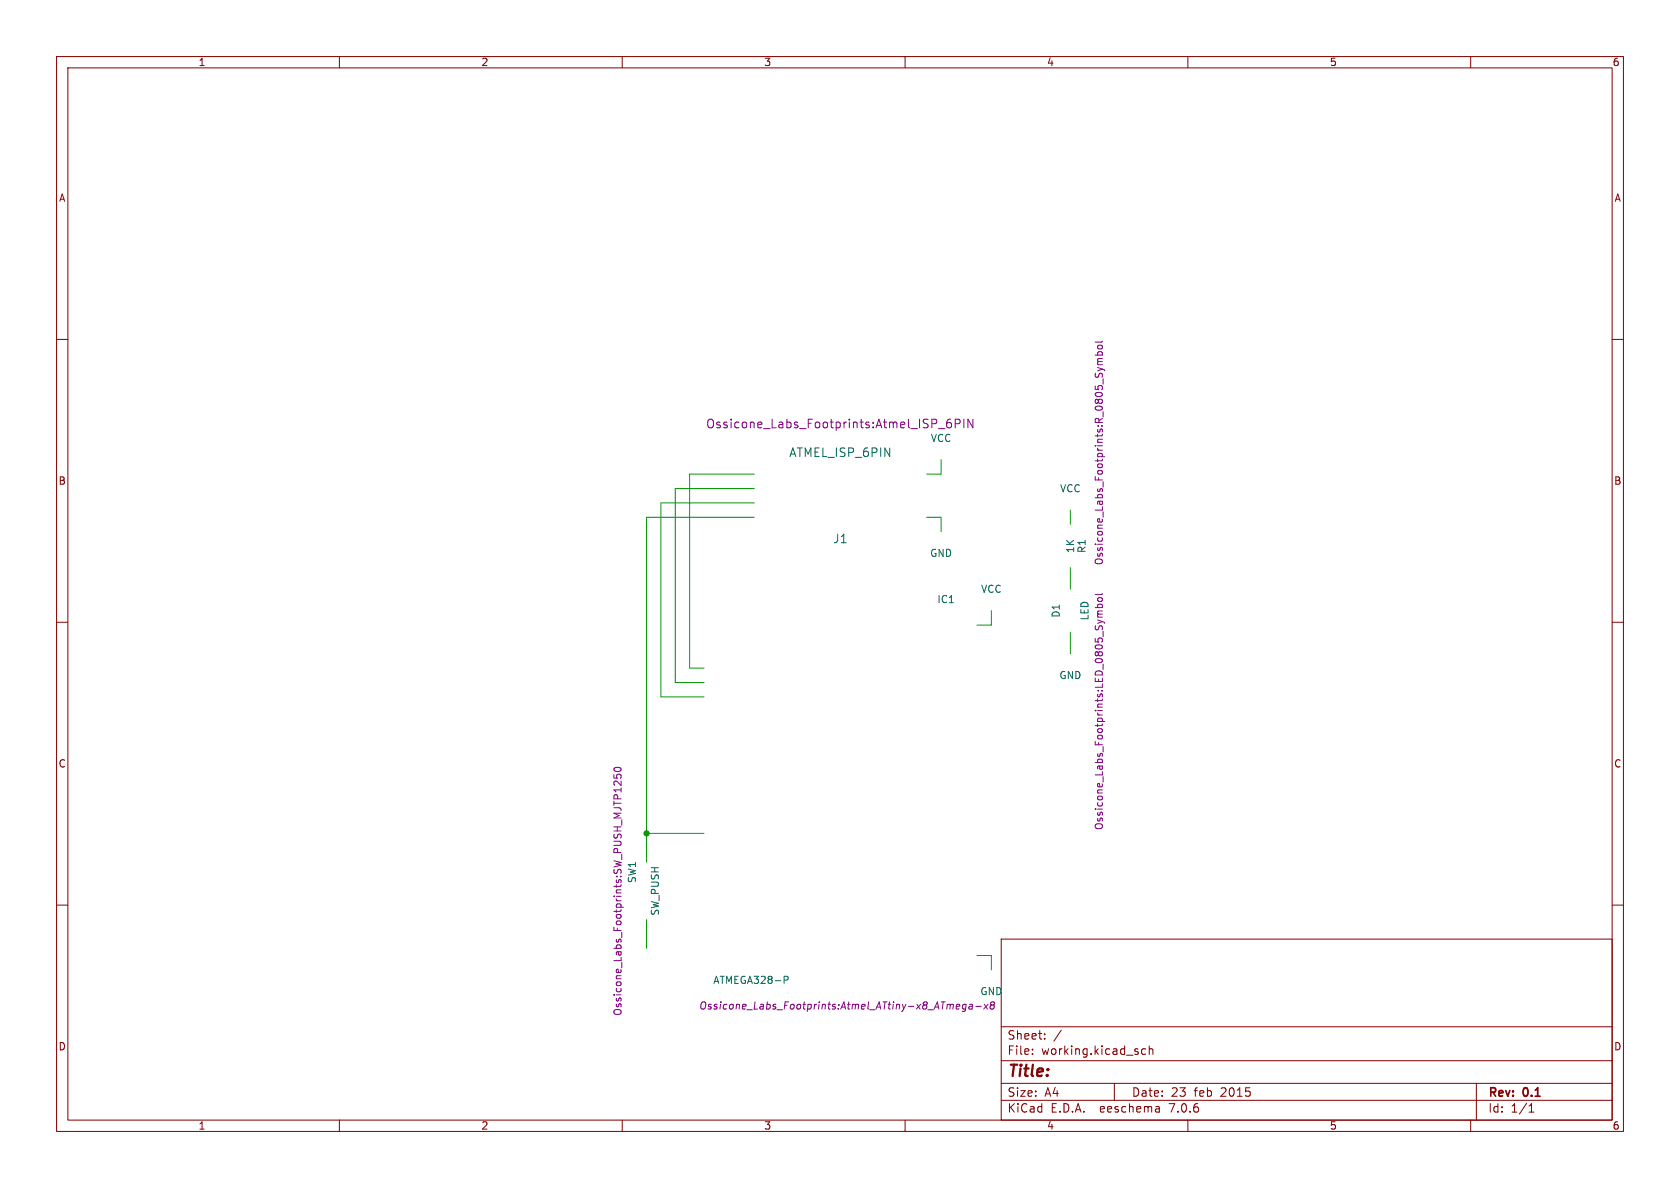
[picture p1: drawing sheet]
(kicad_sch (version 20230121) (generator eeschema)

 (paper "A4")

 (title_block
  (date "23 feb 2015")
  (rev "0.1"))

 (lib_symbols)

 (junction (at 114.3 147.32) (diameter 0) (color 0 0 0 0))

 (wire (pts (xy 114.3 167.64) (xy 114.3 162.56)) (stroke (width 0) (type default)))
 (wire (pts (xy 166.37 93.98) (xy 166.37 91.44)) (stroke (width 0) (type default)))
 (wire (pts (xy 121.92 83.82) (xy 133.35 83.82)) (stroke (width 0) (type default)))
 (wire (pts (xy 124.46 118.11) (xy 121.92 118.11)) (stroke (width 0) (type default)))
 (wire (pts (xy 119.38 120.65) (xy 119.38 86.36)) (stroke (width 0) (type default)))
 (wire (pts (xy 166.37 83.82) (xy 166.37 81.28)) (stroke (width 0) (type default)))
 (wire (pts (xy 175.26 168.91) (xy 172.72 168.91)) (stroke (width 0) (type default)))
 (wire (pts (xy 163.83 83.82) (xy 166.37 83.82)) (stroke (width 0) (type default)))
 (wire (pts (xy 175.26 171.45) (xy 175.26 168.91)) (stroke (width 0) (type default)))
 (wire (pts (xy 116.84 88.9) (xy 133.35 88.9)) (stroke (width 0) (type default)))
 (wire (pts (xy 114.3 91.44) (xy 114.3 147.32)) (stroke (width 0) (type default)))
 (wire (pts (xy 121.92 118.11) (xy 121.92 83.82)) (stroke (width 0) (type default)))
 (wire (pts (xy 189.23 90.17) (xy 189.23 92.71)) (stroke (width 0) (type default)))
 (wire (pts (xy 124.46 147.32) (xy 114.3 147.32)) (stroke (width 0) (type default)))
 (wire (pts (xy 175.26 110.49) (xy 175.26 107.95)) (stroke (width 0) (type default)))
 (wire (pts (xy 189.23 100.33) (xy 189.23 104.14)) (stroke (width 0) (type default)))
 (wire (pts (xy 172.72 110.49) (xy 175.26 110.49)) (stroke (width 0) (type default)))
 (wire (pts (xy 116.84 123.19) (xy 116.84 88.9)) (stroke (width 0) (type default)))
 (wire (pts (xy 166.37 91.44) (xy 163.83 91.44)) (stroke (width 0) (type default)))
 (wire (pts (xy 124.46 120.65) (xy 119.38 120.65)) (stroke (width 0) (type default)))
 (wire (pts (xy 124.46 123.19) (xy 116.84 123.19)) (stroke (width 0) (type default)))
 (wire (pts (xy 114.3 91.44) (xy 133.35 91.44)) (stroke (width 0) (type default)))
 (wire (pts (xy 189.23 111.76) (xy 189.23 115.57)) (stroke (width 0) (type default)))
 (wire (pts (xy 114.3 147.32) (xy 114.3 152.4)) (stroke (width 0) (type default)))
 (wire (pts (xy 119.38 86.36) (xy 133.35 86.36)) (stroke (width 0) (type default)))

 (symbol (lib_id "LED") (at 189.23 107.95 90) (unit 1) (in_bom yes) (on_board yes) (dnp no)
  (property "Reference" "D1" (at 186.69 107.95 0) (effects (font (size 1.27 1.27))))
  (property "Value" "LED" (at 191.77 107.95 0) (effects (font (size 1.27 1.27))))
  (property "Footprint" "Ossicone_Labs_Footprints:LED_0805_Symbol" (at 194.31 125.73 0) (effects (font (size 1.27 1.27))))
  (property "Datasheet" "~" (at 189.23 107.95 0) (effects (font (size 1.27 1.27)))))

 (symbol (lib_id "R") (at 189.23 96.52 0) (unit 1) (in_bom yes) (on_board yes) (dnp no)
  (property "Reference" "R1" (at 191.262 96.52 90) (effects (font (size 1.27 1.27))))
  (property "Value" "1K" (at 189.23 96.52 90) (effects (font (size 1.27 1.27))))
  (property "Footprint" "Ossicone_Labs_Footprints:R_0805_Symbol" (at 194.31 80.01 90) (effects (font (size 1.27 1.27))))
  (property "Datasheet" "~" (at 189.23 96.52 0) (effects (font (size 1.27 1.27)))))

 (symbol (lib_id "SW_Push") (at 114.3 157.48 90) (unit 1) (in_bom yes) (on_board yes) (dnp no)
  (property "Reference" "SW1" (at 111.76 156.21 0) (effects (font (size 1.27 1.27)) (justify left)))
  (property "Value" "SW_PUSH" (at 115.824 157.48 0) (effects (font (size 1.27 1.27))))
  (property "Footprint" "Ossicone_Labs_Footprints:SW_PUSH_MJTP1250" (at 109.22 157.48 0) (effects (font (size 1.27 1.27))))
  (property "Datasheet" "~" (at 109.22 157.48 0) (effects (font (size 1.27 1.27)))))

 (symbol (lib_id "ATMEL_ISP_6PIN") (at 148.59 87.63 0) (unit 1) (in_bom yes) (on_board yes) (dnp no)
  (property "Reference" "J1" (at 148.59 95.25 0) (effects (font (size 1.524 1.524))))
  (property "Value" "ATMEL_ISP_6PIN" (at 148.59 80.01 0) (effects (font (size 1.524 1.524))))
  (property "Footprint" "Ossicone_Labs_Footprints:Atmel_ISP_6PIN" (at 148.59 74.93 0) (effects (font (size 1.524 1.524))))
  (property "Datasheet" "~" (at 148.59 87.63 0) (effects (font (size 1.524 1.524)))))

 (symbol (lib_id "ATMEGA328-P") (at 149.86 138.43 0) (mirror y) (unit 1) (in_bom yes) (on_board yes) (dnp no)
  (property "Reference" "IC1" (at 168.91 106.68 0) (effects (font (size 1.27 1.27)) (justify left bottom)))
  (property "Value" "ATMEGA328-P" (at 139.7 173.99 0) (effects (font (size 1.27 1.27)) (justify left bottom)))
  (property "Footprint" "Ossicone_Labs_Footprints:Atmel_ATtiny-x8_ATmega-x8" (at 149.86 177.8 0) (effects (font (size 1.27 1.27) italic)))
  (property "Datasheet" "" (at 149.86 138.43 0) (effects (font (size 1.27 1.27)))))

 (symbol (lib_id "VCC") (at 166.37 81.28 0) (unit 1) (in_bom yes) (on_board yes) (dnp no)
  (property "Reference" "#PWR01" (at 166.37 85.09 0) (effects (font (size 1.27 1.27)) hide))
  (property "Value" "VCC" (at 166.37 77.47 0) (effects (font (size 1.27 1.27))))
  (property "Footprint" "" (at 166.37 81.28 0) (effects (font (size 1.27 1.27))))
  (property "Datasheet" "" (at 166.37 81.28 0) (effects (font (size 1.27 1.27)))))

 (symbol (lib_id "VCC") (at 175.26 107.95 0) (unit 1) (in_bom yes) (on_board yes) (dnp no)
  (property "Reference" "#PWR02" (at 175.26 111.76 0) (effects (font (size 1.27 1.27)) hide))
  (property "Value" "VCC" (at 175.26 104.14 0) (effects (font (size 1.27 1.27))))
  (property "Footprint" "" (at 175.26 107.95 0) (effects (font (size 1.27 1.27))))
  (property "Datasheet" "" (at 175.26 107.95 0) (effects (font (size 1.27 1.27)))))

 (symbol (lib_id "GND") (at 166.37 93.98 0) (unit 1) (in_bom yes) (on_board yes) (dnp no)
  (property "Reference" "#PWR03" (at 166.37 100.33 0) (effects (font (size 1.27 1.27)) hide))
  (property "Value" "GND" (at 166.37 97.79 0) (effects (font (size 1.27 1.27))))
  (property "Footprint" "" (at 166.37 93.98 0) (effects (font (size 1.27 1.27))))
  (property "Datasheet" "" (at 166.37 93.98 0) (effects (font (size 1.27 1.27)))))

 (symbol (lib_id "GND") (at 175.26 171.45 0) (unit 1) (in_bom yes) (on_board yes) (dnp no)
  (property "Reference" "#PWR04" (at 175.26 177.8 0) (effects (font (size 1.27 1.27)) hide))
  (property "Value" "GND" (at 175.26 175.26 0) (effects (font (size 1.27 1.27))))
  (property "Footprint" "" (at 175.26 171.45 0) (effects (font (size 1.27 1.27))))
  (property "Datasheet" "" (at 175.26 171.45 0) (effects (font (size 1.27 1.27)))))

 (symbol (lib_id "GND") (at 114.3 167.64 0) (unit 1) (in_bom yes) (on_board yes) (dnp no)
  (property "Reference" "#PWR05" (at 114.3 167.64 0) (effects (font (size 0.762 0.762)) hide))
  (property "Value" "GND" (at 114.3 169.418 0) (effects (font (size 0.762 0.762)) hide))
  (property "Footprint" "" (at 114.3 167.64 0) (effects (font (size 1.524 1.524))))
  (property "Datasheet" "" (at 114.3 167.64 0) (effects (font (size 1.524 1.524)))))

 (symbol (lib_id "VCC") (at 189.23 90.17 0) (unit 1) (in_bom yes) (on_board yes) (dnp no)
  (property "Reference" "#PWR06" (at 189.23 93.98 0) (effects (font (size 1.27 1.27)) hide))
  (property "Value" "VCC" (at 189.23 86.36 0) (effects (font (size 1.27 1.27))))
  (property "Footprint" "" (at 189.23 90.17 0) (effects (font (size 1.27 1.27))))
  (property "Datasheet" "" (at 189.23 90.17 0) (effects (font (size 1.27 1.27)))))

 (symbol (lib_id "GND") (at 189.23 115.57 0) (unit 1) (in_bom yes) (on_board yes) (dnp no)
  (property "Reference" "#PWR07" (at 189.23 121.92 0) (effects (font (size 1.27 1.27)) hide))
  (property "Value" "GND" (at 189.23 119.38 0) (effects (font (size 1.27 1.27))))
  (property "Footprint" "" (at 189.23 115.57 0) (effects (font (size 1.27 1.27))))
  (property "Datasheet" "" (at 189.23 115.57 0) (effects (font (size 1.27 1.27)))))

 (sheet_instances (path "" (page "1"))))
